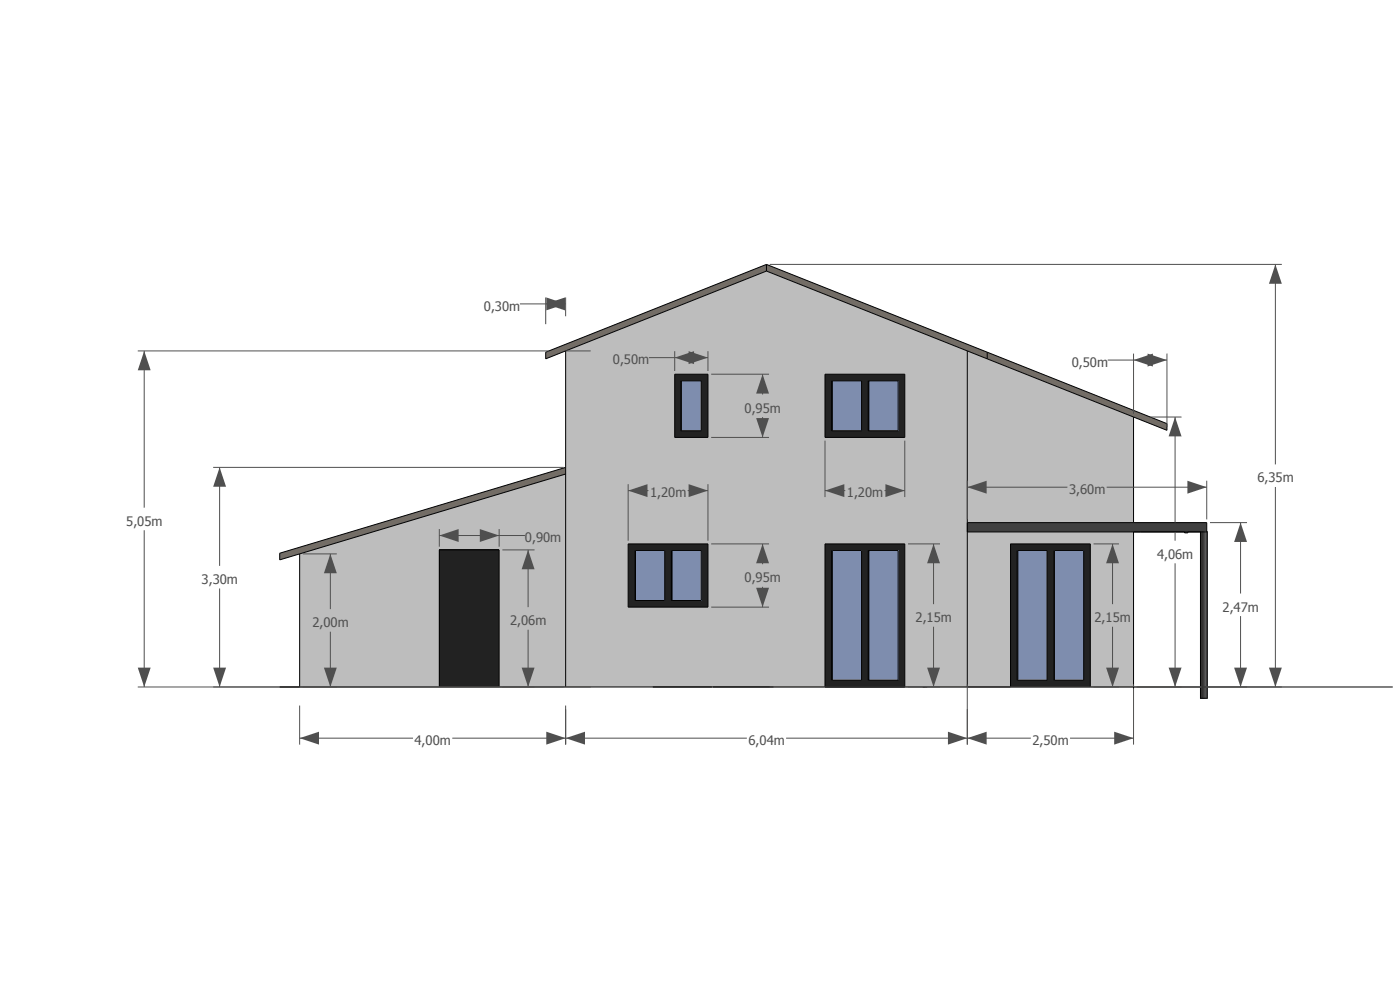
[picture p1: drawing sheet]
<svg xmlns="http://www.w3.org/2000/svg" width="1189mm" height="841mm" viewBox="0 0 1189 841" stroke-linecap="round" stroke-linejoin="round" font-family="sans-serif">
<g fill="#736d66">
<path d="M838 299l153 61v5l-153-60z"/>
<path d="M651 224l187 75v6l-187-75z"/>
<path d="M463 299l188-75v6l-188 75z"/>
</g>
<path d="M785 583h1z" fill="#d3d3d3"/>
<path d="M480 298l171-68 171 68v285h-54v-121h-67v121h-221zM573 318v53h28v-53zM701 318v53h67v-53zM533 462v53h68v-53z" fill="#bdbdbd"/>
<path d="M701 462h67v121h-67zM706 467v110h26v-110zM737 467v110h26v-110z" fill="#222"/>
<path d="M254 470l226-68v181h-56v-116h-51v116h-119z" fill="#bdbdbd"/>
<path d="M238 469l242-72v5l-242 73z" fill="#736d66"/>
<path d="M373 467h51v116h-51z" fill="#222"/>
<path d="M822 444h203v7h-203z" fill="#404040"/>
<path d="M822 444v7" fill="none" stroke="#bdbdbd" stroke-width=".85"/>
<path d="M822 451h141v132h-37v-121h-68v121h-36z" fill="#bdbdbd"/>
<path d="M858 462h68v121h-68zM864 467v110h25v-110zM895 467v110h25v-110z" fill="#222"/>
<path d="M822 298l141 56v90h-141z" fill="#bdbdbd"/>
<path d="M1006 451h3v1h-3z" fill="#404040"/>
<path d="M1025 583v10" fill="none" stroke="#616161" stroke-width=".85"/>
<path d="M1022 583h1v10h-1z" fill="#3c3c3c"/>
<path d="M1025 583v10" fill="none" stroke="#606060" stroke-width=".85"/>
<path d="M1024 583v10z" fill="#5a5a5a"/>
<path d="M1023 583h1v10h-1z" fill="#525252"/>
<path d="M1023 583v10z" fill="#484848"/>
<g fill="#303030">
<path d="M1021 583h1v10h-1z"/>
<path d="M1020 583h1v10h-1z"/>
<path d="M1020 583v10z"/>
</g>
<path d="M1020 583v10" fill="none" stroke="#303030" stroke-width=".85"/>
<path d="M1025 451v132" fill="none" stroke="#616161" stroke-width=".85"/>
<path d="M1025 451v132" fill="none" stroke="#606060" stroke-width=".85"/>
<path d="M1023 451h1v132h-1z" fill="#525252"/>
<path d="M1023 451v132z" fill="#484848"/>
<path d="M1022 451h1v132h-1z" fill="#3c3c3c"/>
<g fill="#303030">
<path d="M1021 451h1v132h-1z"/>
<path d="M1020 451v132z"/>
</g>
<path d="M1020 451v132" fill="none" stroke="#303030" stroke-width=".85"/>
<path d="M1020 451v132z" fill="#303030"/>
<path d="M1025 451v132" fill="none" stroke="#616161" stroke-width=".85"/>
<path d="M1024 451v132z" fill="#5a5a5a"/>
<path d="M1020 451h1v132h-1z" fill="#303030"/>
<g fill="#222">
<path d="M573 318h28v53h-28zM578 323v43h18v-43z"/>
<path d="M701 318h67v53h-67zM737 323v43h26v-43zM706 323v43h26v-43z"/>
<path d="M533 462h68v53h-68zM570 467v43h26v-43zM539 467v43h26v-43z"/>
</g>
<path d="M706 467h1v110h-1z" fill="#353535"/>
<path d="M707 467h25v110h-25z" fill="#7e8dae"/>
<path d="M737 467h1v110h-1z" fill="#353535"/>
<path d="M738 467h25v110h-25z" fill="#7e8dae"/>
<path d="M570 467h1v43h-1z" fill="#353535"/>
<g fill="#7e8dae">
<path d="M571 467h25v43h-25z"/>
<path d="M540 467h25v43h-25z"/>
</g>
<g fill="#353535">
<path d="M539 467h1v43h-1z"/>
<path d="M737 323h1v43h-1z"/>
</g>
<g fill="#7e8dae">
<path d="M738 323h25v43h-25z"/>
<path d="M707 323h25v43h-25z"/>
</g>
<g fill="#353535">
<path d="M706 323h1v43h-1z"/>
<path d="M578 323h1v43h-1z"/>
</g>
<path d="M579 323h17v43h-17z" fill="#7e8dae"/>
<path d="M864 467v110z" fill="#353535"/>
<path d="M864 467h25v110h-25z" fill="#7e8dae"/>
<path d="M895 467v110z" fill="#353535"/>
<path d="M895 467h25v110h-25z" fill="#7e8dae"/>
<g fill="none" stroke="#000" stroke-width=".85">
<path d="M651 224v6M651 224l-188 75v6l188-75M651 224l187 75M651 230l171 68M480 298v285M822 298v285M822 298l141 56M838 299l153 61v5l-28-11M838 299v6M573 318h28v53h-28zM701 318h67v53h-67zM578 323h18v43h-18z"/>
<path d="M579 323v43M706 323h26v43h-26zM707 323v43M737 323h26v43h-26zM738 323v43M963 354v90M480 397l-242 72v6l16-5M480 402l-226 68M822 451h203v142h-5v-142M822 444h203v7M963 451v133M968 451h.1"/>
<path d="M1006 451v1h3v-1M1019 451h.1M254 470v113M533 462h68v53h-68zM539 467h26v43h-26zM540 467v43M570 467h26v43h-26zM571 467v43M706 467h26v110h-26zM707 467v110M737 467h26v110h-26zM738 467v110"/>
<path d="M864 467h25v110h-25zM864 467v110M895 467h25v110h-25zM895 467v110M238 583h945M373 583v-116h51v116M701 583v-121h67v121M784 583h3M858 583v-121h68v121"/>
</g>
<g fill="none" stroke="#4f4f4f" stroke-width=".85">
<path d="M654 224h435M1083 224v170M442 258h38M463 252v23M480 252v16M117 298h349M122 298v133M480 298h22M573 298v17M601 298v17M551 303h50M604 318h49"/>
<path d="M648 318v17M941 306h50M963 300v51M991 300v62M648 354v17M977 354h26M998 354v90M604 371h49M701 374v48M768 374v48M181 397h298M187 397v83"/>
<path d="M533 411v48M533 416h18M584 416h17M601 411v48M701 416h17M751 416h17M822 408v33M822 413h85M940 413h85M1025 408v33M1083 413v170M122 450v133"/>
<path d="M373 449v15M373 454h73M424 449v15M998 451v8M1028 444h31M1054 444v60M257 470h29M281 470v47M427 467h27M449 467v48M604 462h49M648 462v17"/>
<path d="M771 462h27M793 462v51M929 462h21M945 462v51M998 478v105M187 499v84M648 498v17M604 515h49M281 536v47M449 534v49M793 532v51M945 532v51"/>
<path d="M1054 523v60M117 583h385M254 599v33M480 599v33M654 583h435M822 581v51M963 581v51M254 626h97M384 626h250M668 626h207M909 626h54"/>
</g>
<g fill="#4f4f4f">
<path d="M585 411l16 5-16 6z"/>
<path d="M533 416l17-5v11z"/>
<path d="M945 462l5 16h-11z"/>
<path d="M939 567h11l-5 16z"/>
<path d="M648 462l5 16h-11z"/>
<path d="M642 499h11l-5 16z"/>
<path d="M701 416l16-5v11z"/>
<path d="M752 411l16 5-16 6z"/>
<path d="M573 303l16-5v11z"/>
<path d="M585 298l16 5-16 6z"/>
<path d="M648 318l5 16h-11z"/>
<path d="M642 355h11l-5 16z"/>
<path d="M1083 224l6 17h-11z"/>
<path d="M1078 567h11l-6 16z"/>
<path d="M407 449l17 5-17 6z"/>
<path d="M373 454l17-5v11z"/>
<path d="M793 462l5 16h-11z"/>
<path d="M787 567h11l-5 16z"/>
<path d="M449 467l5 16h-11z"/>
<path d="M443 567h11l-5 16z"/>
<path d="M1054 444l5 16h-11z"/>
<path d="M1048 567h11l-5 16z"/>
<path d="M181 567h11l-5 16z"/>
<path d="M187 397l5 16h-11z"/>
<path d="M281 470l5 16h-11z"/>
<path d="M275 567h11l-5 16z"/>
<path d="M117 567h11l-6 16z"/>
<path d="M122 298l6 16h-11z"/>
<path d="M993 567h10l-5 16z"/>
<path d="M998 354l5 16h-10z"/>
<path d="M464 621l16 5-16 6z"/>
<path d="M254 626l17-5v11z"/>
<path d="M480 626l17-5v11z"/>
<path d="M805 621l17 5-17 6z"/>
<path d="M822 626l16-5v11z"/>
<path d="M946 621l17 5-17 6z"/>
<path d="M463 258l17-6v11z"/>
<path d="M464 252l16 6-16 5z"/>
<path d="M975 300l16 6-16 5z"/>
<path d="M963 306l16-6v11z"/>
<path d="M1008 408l17 5-17 6z"/>
<path d="M822 413l16-5v11z"/>
</g>
<g font-size="11.1" fill="#4f4f4f">
<text x="411" y="264">0,30m</text>
<text x="521" y="309">0,50m</text>
<text x="910" y="311">0,50m</text>
<text x="632" y="350">0,95m</text>
<text x="1068" y="409">6,35m</text>
<text x="908" y="419">3,60m</text>
<text x="552" y="422">1,20m</text>
<text x="719" y="422">1,20m</text>
<text x="107" y="446">5,05m</text>
<text x="446" y="460">0,90m</text>
<text x="983" y="474">4,06m</text>
<text x="171" y="496">3,30m</text>
<text x="632" y="494">0,95m</text>
<text x="1038" y="519">2,47m</text>
<text x="265" y="532">2,00m</text>
<text x="433" y="531">2,06m</text>
<text x="778" y="528">2,15m</text>
<text x="930" y="528">2,15m</text>
<text x="352" y="632">4,00m</text>
<text x="636" y="632">6,04m</text>
<text x="877" y="632">2,50m</text>
</g>
</svg>
